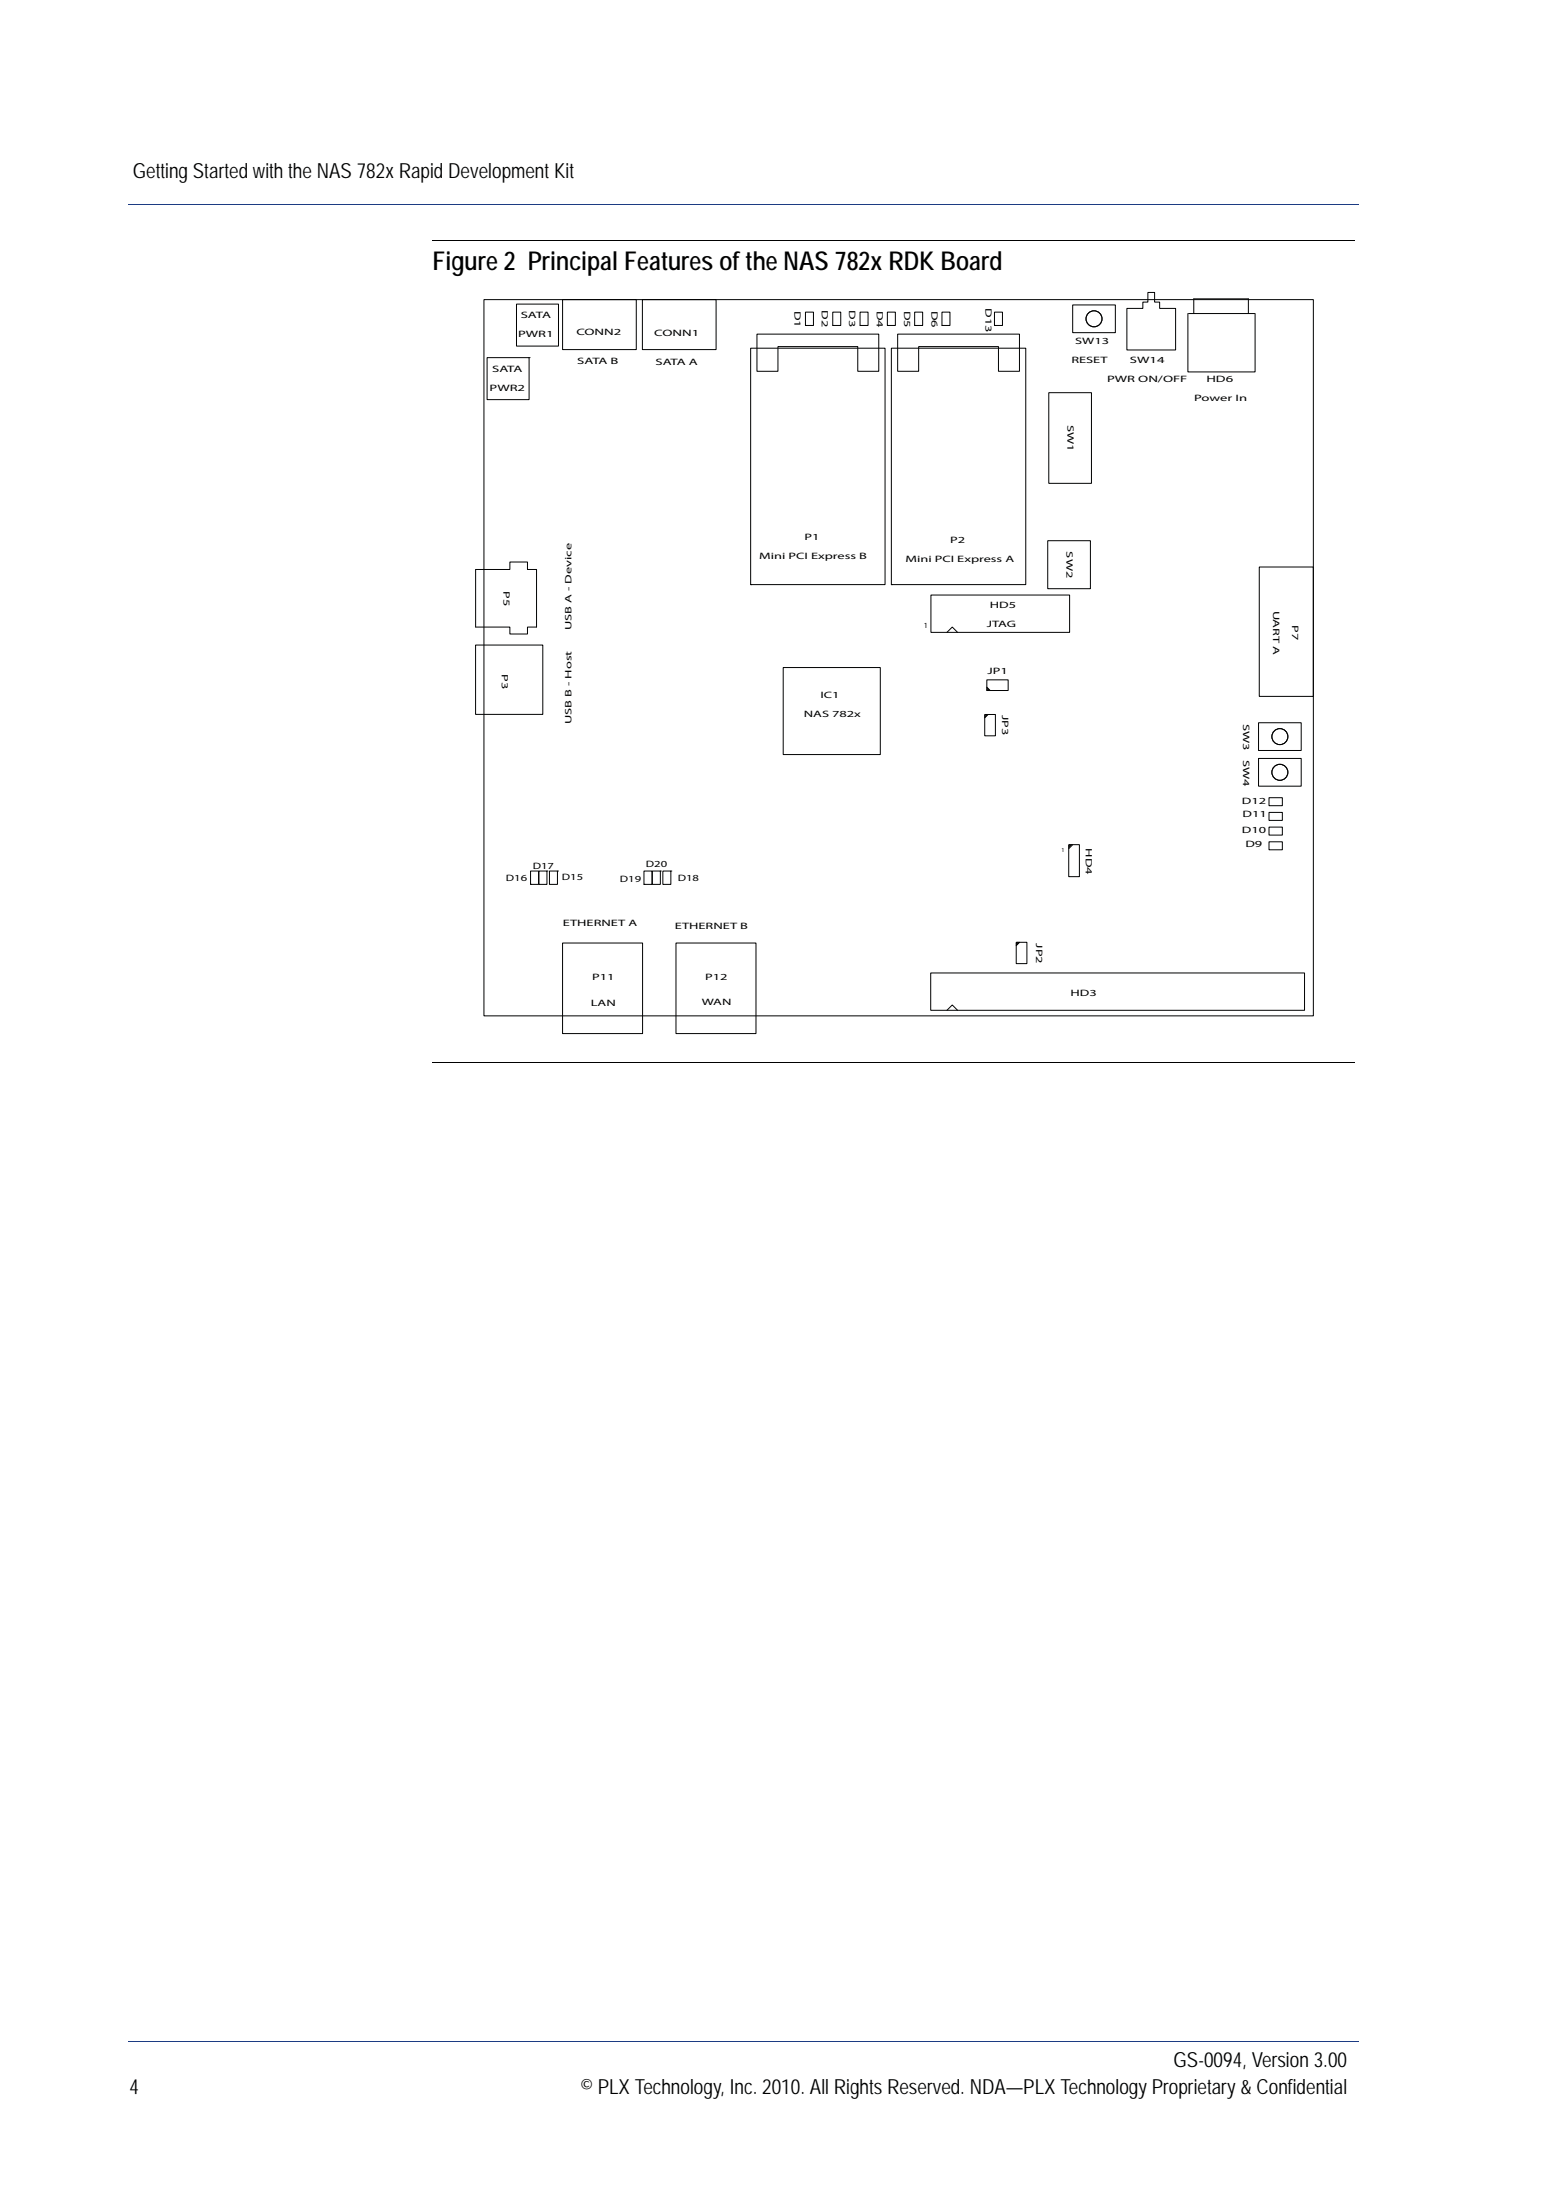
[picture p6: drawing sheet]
<svg xmlns="http://www.w3.org/2000/svg" width="210mm" height="297mm" viewBox="0 0 210 297" stroke-linecap="round" stroke-linejoin="round" font-family="sans-serif">
<path d="M183.3 27.6h.1z" fill="#1c3b83"/>
<path d="M17.4 27.6h165.9" fill="none" stroke="#1c3b83" stroke-width=".13"/>
<path d="M183.3 275.6l.1 .1z" fill="#1c3b83"/>
<path d="M17.4 275.7h165.9" fill="none" stroke="#1c3b83" stroke-width=".13"/>
<path d="M58.4 32.5h124.4M58.4 143.5h124.4" fill="none" stroke="#000" stroke-width=".13"/>
<path d="M64.2 39.4h113.1v100.2h-113.1z" fill="#fff"/>
<g fill="none" stroke="#010202" stroke-width=".13">
<path d="M65.3 40.5h112v96.7h-112zM65.8 48.3h5.6v5.7h-5.6zM69.7 41.1h5.7v5.6h-5.7zM71.4 48.3h.1M75.9 40.5h10v6.7h-10zM86.7 40.5h10v6.7h-10zM101.3 47h18.2v31.9h-18.2zM102.2 45.1h16.4v5h-2.8v-3.3h-10.8v3.3h-2.8zM108.7 42.1h1.1v1.8h-1.1zM108.7 43.9h.1M112.4 42.1h1.1v1.8h-1.1zM112.4 43.9h.1"/>
<path d="M116.1 42.1h1.1v1.8h-1.1zM116.1 43.9h.1M119.8 42.1h1.1v1.8h-1.1zM119.8 43.9h.1M120.3 47h18.2v31.9h-18.2zM121.2 45.1h16.4v5h-2.8v-3.3h-10.8v3.3h-2.8zM123.5 42.1h1v1.8h-1zM123.5 43.9h.1M127.2 42.1h1v1.8h-1zM127.2 43.9h.1M134.2 42.1h1.1v1.8h-1.1zM134.2 43.9h.1"/>
<path d="M141.6 53h5.7v12.3h-5.7zM144.8 41.2h5.8v3.7h-5.8zM152.1 41.6h2.2v-.8h.6v-1.3h1v1.3h.6v.8h2.2v5.7h-6.6zM160.3 42.3v7.9h9.1v-7.9M160.4 42.3h9M161.1 42.3v-1.9h7.4v1.9M64.2 76.9h4.6v-1h2.4v1h1.2v7.8h-1.2v.9h-2.4v-.9h-4.6zM101.3 78.9h.1M120.3 78.9h.1M141.4 73h5.8v6.5h-5.8zM170 76.6h7.3v17.4h-7.3zM64.2 87.1h9.1v9.4h-9.1z"/>
<path d="M105.7 90.1h13.1v11.8h-13.1zM125.7 80.3h18.7v5.1h-18.7zM127.8 85.4l.7-.7 .8 .7M132.9 96.5h1.5v2.8h-1.5zM133.1 96.5l-.2 .1M133.2 91.8h2.9v1.4h-2.9zM133.2 92.9l.4 .3M133.2 93.1l.2 .1M133.2 93.2h.1M133.2 92.8l.5 .4M133.3 96.5l-.4 .3M133.4 96.5l-.5 .4"/>
<path d="M169.9 97.6h5.7v3.7h-5.7zM71.6 119.4h.1M71.6 117.6h1.1v1.8h-1.1zM72.8 117.6h1v1.8h-1zM73.8 117.6h.1M74.2 117.6h1v1.8h-1zM75.2 117.6h.1M86.9 119.4h.1M86.9 117.6h1.1v1.8h-1.1zM88.1 117.6h1v1.8h-1zM89.1 117.6h.1M89.5 117.6h1.1v1.8h-1.1z"/>
<path d="M90.6 117.6h.1M144.3 114h1.4v4.4h-1.4zM144.4 114l-.1 .2M144.6 114l-.3 .4M144.8 114l-.5 .6M169.9 102.4h5.7v3.7h-5.7zM171.3 113.7h1.8v1h-1.8zM171.3 107.7h1.8v1.1h-1.8zM171.3 109.7h1.8v1.1h-1.8zM171.3 111.7h1.8v1.1h-1.8zM75.9 127.3h10.8v12.3h-10.8zM91.2 127.3h10.8v12.3h-10.8z"/>
<path d="M125.6 131.4h50.5v5h-50.5zM127.8 136.4l.7-.7 .8 .7M137.2 127.2h1.4v2.9h-1.4zM137.4 127.2l-.2 .2M137.5 127.2l-.3 .4M137.6 127.2l-.4 .5"/>
<circle cx="147.7" cy="43" r="1.08"/>
<circle cx="172.8" cy="99.5" r="1.08"/>
<circle cx="172.8" cy="104.3" r="1.08"/>
</g>
<text font-size="3.5" x="58.4" y="36.5">Figure 2 Principal Features of the NAS 782x RDK Board</text>
<g font-size="2.8">
<text x="17.9" y="24.1">Getting Started with the NAS 782x Rapid Development Kit</text>
<text x="158.4" y="279.1">GS-0094, Version 3.00</text>
<text x="17.5" y="282.7">4</text>
<text x="78.3" y="282.7">© PLX Technology, Inc. 2010. All Rights Reserved. NDA—PLX Technology Proprietary &amp; Confidential</text>
</g>
<g font-size="1.3" fill="#010202">
<text x="107.2" y="42" transform="rotate(90 107.2 42)">D1</text>
<text x="110.9" y="41.9" transform="rotate(90 110.9 41.9)">D2</text>
<text x="114.6" y="41.9" transform="rotate(90 114.6 41.9)">D3</text>
<text x="118.4" y="42" transform="rotate(90 118.4 42)">D4</text>
<text x="122" y="42" transform="rotate(90 122 42)">D5</text>
<text x="125.7" y="42" transform="rotate(90 125.7 42)">D6</text>
<text x="133" y="41.6" transform="rotate(90 133 41.6)">D13</text>
<text x="69.9" y="45.5">PWR1</text>
<text x="70.3" y="43">SATA</text>
<text x="77.8" y="45.3">CONN2</text>
<text x="88.3" y="45.4">CONN1</text>
<text x="145.1" y="46.4">SW13</text>
<text x="66.1" y="52.8">PWR2</text>
<text x="66.4" y="50.3">SATA</text>
<text x="77.9" y="49.1">SATA B</text>
<text x="88.5" y="49.2">SATA A</text>
<text x="144.6" y="49">RESET</text>
<text x="149.4" y="51.6">PWR ON/OFF</text>
<text x="152.5" y="49.1">SW14</text>
<text x="162.8" y="51.6">HD6</text>
<text x="144.1" y="57.3" transform="rotate(90 144.1 57.3)">SW1</text>
<text x="161.2" y="54.2">Power In</text>
<text x="102.5" y="75.4">Mini PCI Express B</text>
<text x="108.6" y="72.9">P1</text>
<text x="122.2" y="75.8">Mini PCI Express A</text>
<text x="128.3" y="73.3">P2</text>
<text x="143.9" y="74.5" transform="rotate(90 143.9 74.5)">SW2</text>
<text x="68" y="79.8" transform="rotate(90 68 79.8)">P5</text>
<text x="133.6" y="82.1">HD5</text>
<text x="171.8" y="82.4" transform="rotate(90 171.8 82.4)">UART A</text>
<text x="77.2" y="85.1" transform="rotate(-90 77.2 85.1)">USB A - Device</text>
<text x="133.2" y="84.6">JTAG</text>
<text x="174.4" y="84.4" transform="rotate(90 174.4 84.4)">P7</text>
<text x="67.7" y="91" transform="rotate(90 67.7 91)">P3</text>
<text x="110.8" y="94.2">IC1</text>
<text x="133.3" y="91">JP1</text>
<text x="77.2" y="97.8" transform="rotate(-90 77.2 97.8)">USB B - Host</text>
<text x="108.5" y="96.8">NAS 782x</text>
<text x="135.3" y="96.5" transform="rotate(90 135.3 96.5)">JP3</text>
<text x="167.8" y="97.8" transform="rotate(90 167.8 97.8)">SW3</text>
<text x="167.8" y="102.6" transform="rotate(90 167.8 102.6)">SW4</text>
<text x="167.6" y="108.5">D12</text>
<text x="167.6" y="112.4">D10</text>
<text x="167.7" y="110.4">D11</text>
<text x="68.3" y="119">D16</text>
<text x="71.9" y="117.3">D17</text>
<text x="75.8" y="118.8">D15</text>
<text x="83.7" y="119">D19</text>
<text x="87.2" y="117.1">D20</text>
<text x="91.5" y="118.9">D18</text>
<text x="146.6" y="114.5" transform="rotate(90 146.6 114.5)">HD4</text>
<text x="168.1" y="114.4">D9</text>
<text x="76" y="125">ETHERNET A</text>
<text x="91.1" y="125.4">ETHERNET B</text>
<text x="139.9" y="127.4" transform="rotate(90 139.9 127.4)">JP2</text>
<text x="79.8" y="135.9">LAN</text>
<text x="79.9" y="132.4">P11</text>
<text x="94.7" y="135.7">WAN</text>
<text x="95.2" y="132.4">P12</text>
<text x="144.5" y="134.4">HD3</text>
</g>
<text font-size="1.1" fill="#010202" x="124.7" y="84.8">1</text>
<text font-size=".8" fill="#010202" x="143.3" y="115">1</text>
</svg>
